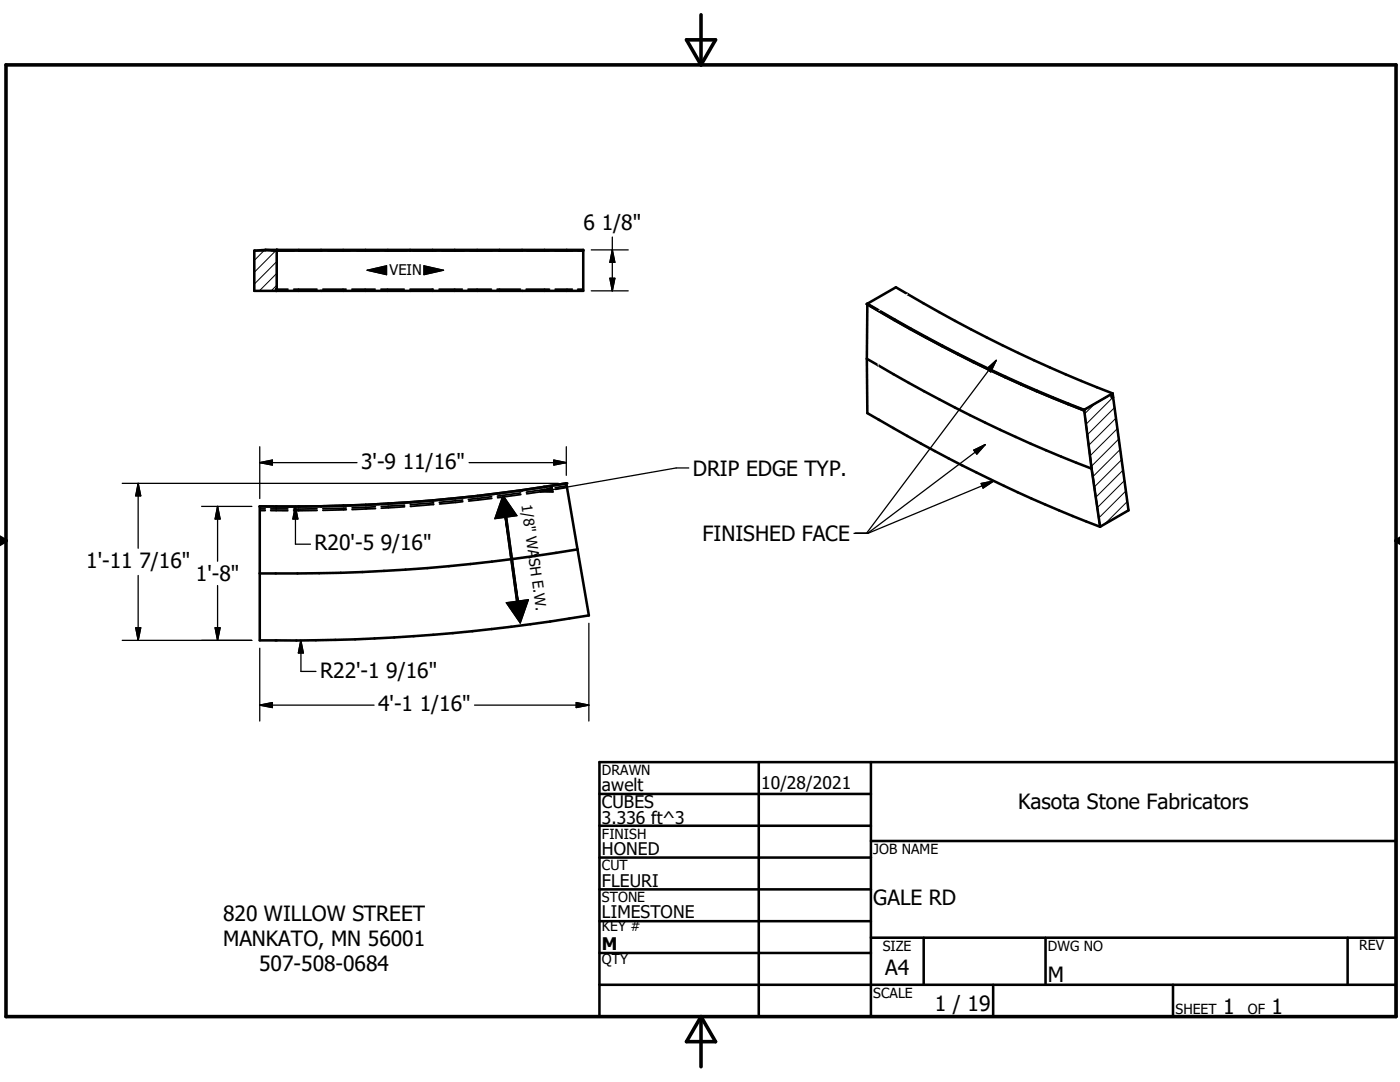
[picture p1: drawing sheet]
<svg xmlns="http://www.w3.org/2000/svg" width="279mm" height="216mm" viewBox="0 0 279 216" stroke-linecap="round" stroke-linejoin="round" font-family="sans-serif">
<g fill="none" stroke="#000" stroke-width=".51">
<path d="M50.7 50l2.3-.1h63.4v8.1h-65.7zM53 49.9l2.2 .1h61.2M55.1 58v-.3v.3M55.2 49.9v8.1M173 71.6l.1 10.8a307 307 0 0 0 46.4 22.7M173 71.6a290 290 0 0 0 44.8 21.9M173.1 60.8l-.1 10.8M173.1 60.6a279.4 279.4 0 0 0 43.3 21.2M173.1 60.6l-.1 .1a277.3 277.3 0 0 0 43.2 21.2l.2-.1M173.1 60.6l5.7-3.3a277.6 277.6 0 0 0 43.2 21.2M221.9 79.1l.2 .1M222 78.5l.1 .4-.2 .2v.3l.2-.2"/>
<path d="M222 78.5l-5.6 3.3M222.1 79.2l3.1 22.6-5.7 3.3M216.4 81.8l1.4 11.7M217.8 93.5l1.7 11.6M115.3 109.6l-2.3-13.2a331.7 331.7 0 0 1-61.2 4.6v26.8a363.3 363.3 0 0 0 65.7-5M115.3 109.6a346.3 346.3 0 0 1-63.5 4.8M115.3 109.6l2.2 13.2M219.5 105.1h.1M117.5 122.8h.1M119.6 158.4h54.2M119.6 152.1h159v50.8h-159zM151.4 152.1v50.8"/>
<path d="M173.8 152.1v50.8M119.6 164.8h54.2M119.6 171.1h54.2M119.6 177.5h54.2M173.8 167.8h104.8M119.6 183.8h54.2M119.6 190.2h54.2M119.6 196.5h159M173.8 187.1h104.8M184.3 187.1v9.4M198.2 196.5v6.4M208.7 187.1v9.4"/>
<path d="M234.1 196.5v6.4M268.9 187.1v9.4"/>
</g>
<g fill="none" stroke="#000" stroke-width=".36">
<path d="M50.7 50h2.3M54.2 50h4.5M55.1 57.7h2.4M58.6 57.7h4.7M59.8 50h4.5M64.4 57.7h4.7M65.5 50h4.5M70.2 57.7h4.7M71.1 50h4.5M76 57.7h4.7M76.8 50h4.5M81.8 57.7h4.7"/>
<path d="M82.4 50h4.6M87.6 57.7h4.7M88.1 50h4.5M93.4 57.7h4.7M93.8 50h4.5M99.2 57.7h4.7M99.4 50h4.6M105 57.7h4.7M105.1 50h4.5M110.8 50h2.3M110.8 57.7h3.4M113.2 50h1.1"/>
<path d="M115.3 57.7h1.1M115.4 50h1M175.4 61.9l-.1 .1M92.3 99.8l-4.6 .4M98.1 99.1l-4.6 .5M98.2 99.4l-4.7 .6M103.9 98.4l-4.6 .6M103.9 98.7l-4.6 .6M109.7 97.5l-4.6 .7M109.7 97.8l-4.6 .7M113.1 96.9l-2.3 .4M113.2 97.3l-2.3 .3"/>
<path d="M216.4 81.8l1.4 11.7 1.7 11.6M51.8 101.9h1.1M51.8 101.6h1.1M54 101.9h3.4M54 101.6h3.4M63.3 101.5l-4.7 .1M63.3 101.9h-4.7M69.1 101.4l-4.7 .1M69.1 101.7l-4.7 .1M74.9 101.1l-4.6 .2M74.9 101.5l-4.6 .2M80.7 101.1l-4.6 .3"/>
<path d="M80.7 100.8l-4.6 .3M86.5 100.3l-4.6 .4M86.6 100.7l-4.7 .3M92.4 100.1l-4.7 .5"/>
</g>
<g fill="#000">
<circle cx="50.7" cy="50" r=".18"/>
<circle cx="55.1" cy="57.7" r=".18"/>
<circle cx="55.2" cy="49.9" r=".25"/>
<circle cx="173" cy="60.7" r=".25"/>
<circle cx="113" cy="96.4" r=".25"/>
<circle cx="216.2" cy="81.9" r=".25"/>
<circle cx="51.8" cy="101" r=".25"/>
</g>
<path d="M181.1 58.7l-5.7 3.2M175.4 62.1l-.1 10.8v10.8" fill="none" stroke="#fff" stroke-width=".2"/>
<path d="M73.3 53.9l3.8-.9v1.8zM84.6 53l3.9 .9-3.9 .9zM100.4 98.8l2.8 4.1-4.5 .6zM100.8 103.2h.3l2.3 16.7zM100.8 103.2l2.6 16.7-.3 .1zM101 120.3l4.5-.6-1.7 4.6z" fill="#000" stroke="#000" stroke-width=".2"/>
<g fill="none" stroke="#000" stroke-width=".2">
<path d="M52.7 50l-2 2M55 50l-4.3 4.3M55.2 56.9l-1.1 1.1M55.2 54.6l-3.4 3.4M55.2 52.2l-4.5 4.5M222.1 79.3l-5.4 5.3M218.5 80.6l-2 2M222.4 81.3l-5.4 5.4M222.7 83.4l-5.4 5.4M223 85.5l-5.4 5.4M223.3 87.6l-5.4 5.4M223.6 89.7l-5.4 5.4"/>
<path d="M223.8 91.7l-5.3 5.4M224.1 93.8l-5.4 5.4M224.4 95.9l-5.4 5.4M224.7 98l-5.4 5.4M225 100.1l-4.6 4.5"/>
</g>
<path d="M1.2 12.9h277.4v190h-277.4zM137 7.9h5.8l-2.9 5zM139.9 2.9v10M-.1 107.9h1.3M-.1 107.2l1.3 .7M1.2 107.9l-1.2 .7M278.6 107.9h.8M278.6 107.9l.8 .5M279.4 107.4l-.8 .5M139.9 202.9v10M139.9 202.9l2.9 5h-5.8z" fill="none" stroke="#000" stroke-width=".71"/>
<g fill="none" stroke="#000" stroke-width=".25">
<path d="M50.7 50h4.5v8h-4.5zM73.3 53.9l3.8-.9v1.8zM84.6 53l3.9 .9-3.9 .9zM118 58h7.4M118 49.9h7.4M121.7 55.5h1l-.5 2.5zM122.2 47.3v10.7M122.2 49.9l.5 2.5h-1zM196.9 73.6l1.9-1.7-1.1 2.3zM198.8 71.9l-25.9 34.5M24.4 96.4h87M27.6 96.4v13"/>
<path d="M27.6 96.4l.5 2.5h-1zM51.8 92.3l2.6-.5v1zM51.8 89.1v10.4M51.8 92.3h19.4M93.6 92.3h19.4M100.4 98.8l2.8 4.1-4.5 .6zM107.8 98.1l2.4-.9 .2 1zM110.5 91.8l2.5 .5-2.5 .5zM113 89.1v5.8M137.5 93.4h-2.6l-27.1 4.7M194.3 89.8l2.3-1.1-1.6 1.9zM195.8 96.5l2.5-.5-2.1 1.4z"/>
<path d="M196.6 88.7l-23.4 17.7M198.3 96l-25 10.4h-2.9M216.4 81.8l5.6-3.3 3.2 23.3-5.7 3.3zM27.6 114.8v13M40.2 101h10.1M43.4 101v11M43.4 116.8v11M43.4 101l.5 2.6h-1zM58.9 101.1l.5 2.5h-.9zM58.9 101.1l.1 7.5h3M100.8 103.2h.3l2.3 16.7-.3 .1zM24.4 127.8h25.9"/>
<path d="M27.1 125.3h1l-.5 2.5zM42.9 125.3h1l-.5 2.5zM51.8 129.4v14.5M60 127.8l.1 6.2h3M60 127.8l.5 2.5h-1zM101 120.3l4.5-.6-1.7 4.6zM117.5 124.4v19.5M51.8 140.7h22.9M51.8 140.7l2.6-.5v1zM94.7 140.7h22.8M115 140.2l2.5 .5-2.5 .5z"/>
</g>
<g fill="#000" stroke="#000" stroke-width=".25">
<path d="M121.7 55.5h1l-.5 2.5zM122.2 49.9l.5 2.5h-1zM196.9 73.6l1.9-1.7-1.1 2.3zM27.6 96.4l.5 2.5h-1zM51.8 92.3l2.6-.5v1zM107.8 98.1l2.4-.9 .2 1zM110.5 91.8l2.5 .5-2.5 .5zM194.3 89.8l2.3-1.1-1.6 1.9zM195.8 96.5l2.5-.5-2.1 1.4zM43.4 101l.5 2.6h-1zM58.9 101.1l.5 2.5h-.9zM27.1 125.3h1l-.5 2.5z"/>
<path d="M42.9 125.3h1l-.5 2.5zM60 127.8l.5 2.5h-1zM51.8 140.7l2.6-.5v1zM115 140.2l2.5 .5-2.5 .5z"/>
</g>
<g font-size="4.2">
<text x="116.5" y="45.8">6 1/8&quot;</text>
<text x="72.1" y="93.6">3'-9 11/16&quot;</text>
<text x="138.3" y="94.9">DRIP EDGE TYP.</text>
<text x="140.2" y="107.9">FINISHED FACE</text>
<text x="17.2" y="113.4">1'-11 7/16&quot;</text>
<text x="62.8" y="109.8">R20'-5 9/16&quot;</text>
<text x="39.1" y="116">1'-8&quot;</text>
<text x="63.9" y="135.2">R22'-1 9/16&quot;</text>
<text x="75.5" y="141.9">4'-1 1/16&quot;</text>
<text x="203.2" y="161.5">Kasota Stone Fabricators</text>
<text x="44.5" y="183.7">820 WILLOW STREET</text>
<text x="174.3" y="180.5">GALE RD</text>
<text x="44.5" y="188.8">MANKATO, MN 56001</text>
<text x="51.7" y="193.8">507-508-0684</text>
<text x="176.7" y="194.6">A4</text>
<text x="209.1" y="196">M</text>
<text x="186.6" y="201.7">1 / 19</text>
<text x="244.1" y="202.3">1</text>
<text x="253.8" y="202.3">1</text>
</g>
<g font-size="3.5">
<text x="120.1" y="157.9">awelt</text>
<text x="120.1" y="161.2">CUBES</text>
<text x="151.9" y="157.4">10/28/2021</text>
<text x="120.1" y="164.5">3.336 ft^3</text>
<text x="120.1" y="170.6">HONED</text>
<text x="120.1" y="176.9">FLEURI</text>
<text x="120.1" y="183.3">LIMESTONE</text>
<text x="120.1" y="189.7">M</text>
</g>
<g font-size="2.9">
<text x="77.7" y="54.9">VEIN</text>
<text x="104.1" y="100.8" transform="rotate(82 104.1 100.8)">1/8&quot; WASH E.W.</text>
</g>
<g font-size="2.8">
<text x="120.1" y="154.6">DRAWN</text>
<text x="120.1" y="167.3">FINISH</text>
<text x="120.1" y="173.7">CUT</text>
<text x="174.3" y="170.4">JOB NAME</text>
<text x="120.1" y="180">STONE</text>
<text x="120.1" y="185.8">KEY #</text>
<text x="176.2" y="189.7">SIZE</text>
<text x="209.1" y="189.7">DWG NO</text>
<text x="271.3" y="189.7">REV</text>
<text x="120.1" y="192.4">QTY</text>
<text x="174.3" y="199.1">SCALE</text>
<text x="234.6" y="202.3">SHEET</text>
<text x="249" y="202.3">OF</text>
</g>
</svg>
